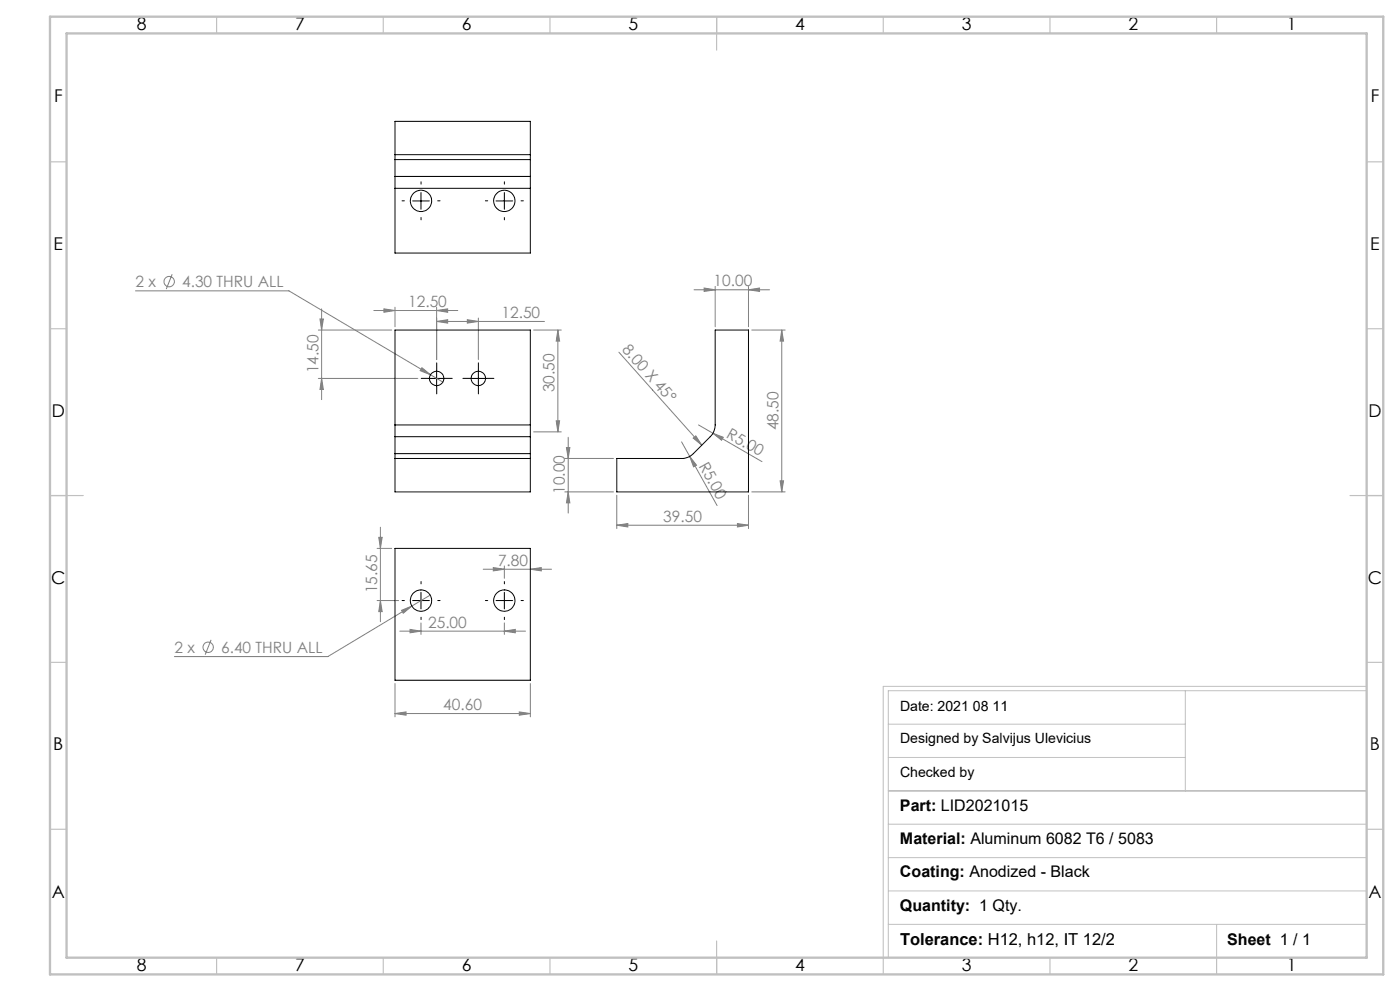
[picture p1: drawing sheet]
<svg xmlns="http://www.w3.org/2000/svg" width="420mm" height="297mm" viewBox="0 0 420 297" stroke-linecap="round" stroke-linejoin="round" font-family="sans-serif">
<g fill="none" stroke="#808080" stroke-width=".3">
<path d="M40.6 87.2h46.1l42.5 25.1M51.6 82.2l-1.7 4.4M95.5 98.9h22M96 95.6h1l-.5 3.3zM96.5 92.6v27.2M112.1 93.1h25.2M115.2 92.6l3.3 .5-3.3 .5zM118.5 92.1v5.8M131 93.1l3.3-.5v1zM131 96.3l3.3-.5v1zM131 92.1v15.7M131 96.3h32.3"/>
<path d="M140.2 95.8l3.3 .5-3.3 .5zM143.5 95.3v12.5M160.1 98.9h8.3M167.4 98.9v30.5M167.4 98.9l.5 3.3h-1zM208.2 86.9h22.7M211.2 86.3l3.4 .6-3.4 .4zM214.6 85.8v12.1M224.5 86.9l3.4-.6v1zM224.5 85.8v12.1M225.5 98.9h10M234.5 98.9l.6 3.3h-1.1z"/>
<path d="M234.5 98.9v48.5M95.5 113.4h29.8M96.5 113.4l.5 3.3h-1zM126.6 110.2l2.6 2.1-3.2-1.2zM129.2 112.3l3.7 2.2M185.7 105.5l24.8 27.9M160.1 129.4h8.3M166.9 126.1h1l-.5 3.3zM169.4 137.4h14.6M169.9 134.1h1.1l-.5 3.3zM170.5 131.1v22.7M204.5 132.4l2.4 4.4"/>
<path d="M206.9 136.8l2.1 2.6-.9 .5zM206.9 136.8l8.2 14.7M208 131.3l.7-.7 1.8 2.8zM209.5 127.3l19.1 11.1M213.9 129.9l3.1 1.2-.5 .8zM114.1 158v28.3M169.4 147.4h14.6M170.5 147.4l.5 3.3h-1.1zM185 157.4l3.3-.5v1zM185 148.4v10M185 157.4h39.5M221.2 156.9l3.3 .5-3.3 .5z"/>
<path d="M224.5 148.4v10M225.5 147.4h10M234 144.1h1.1l-.6 3.3zM113.1 164.4h4.4M113.1 180h6.5M113.6 161h1.1l-.6 3.4zM114.1 180l.6 3.3h-1.1zM129 178.4l-5.5 3.2M145 170.6h20.5M148 170.1l3.3 .5-3.3 .5zM151.3 169.6v3.7M159.1 170.6l3.3-.5v1z"/>
<path d="M63.3 191.8l-1.7 4.4M119.9 189.2h37.8M120.5 182.9l3-1.3-2.5 2.2zM123 188.6l3.3 .6-3.3 .4zM123.5 181.6l-25.1 15.2h-46.1M126.3 186.7v3.4M151.3 189.2l3.3-.6v1zM151.3 186.7v3.4M118.5 213.9l3.3-.5v.9zM118.5 204.9v9.9M118.5 213.9h40.6M155.8 213.4l3.3 .5-3.3 .4z"/>
<path d="M159.1 204.9v9.9"/>
<circle cx="50.8" cy="84.4" r="1.55"/>
<circle cx="62.4" cy="194" r="1.55"/>
</g>
<g fill="none" stroke="#000" stroke-width=".3" stroke-dasharray="15.2 1.3 1.3 1.3">
<path d="M126.3 55.2v-.7M151.3 55.2v-.7M121.3 60.2h-.7M126.3 65.2v.7M131.3 60.2h.7M146.3 60.2h-.7M151.3 65.2v.7M156.3 60.2h.7M128.5 113.4h-2.1M131 110.9v-2.2M131 115.9v2.1M133.5 113.4h2.2"/>
<path d="M141 113.4h-2.1M143.5 110.9v-2.2M143.5 115.9v2.1M146 113.4h2.2M121.3 180h-.7M126.3 175v-.7M131.3 180h.7M146.3 180h-.7M151.3 175v-.7M156.3 180h.7M126.3 185v.7M151.3 185v.7"/>
</g>
<path d="M126.3 57.7v5M151.3 57.7v5M123.8 60.2h5M148.8 60.2h5M128.5 113.4h5M131 110.9v5M141 113.4h5M143.5 110.9v5M123.8 180h5M126.3 177.5v5M148.8 180h5M151.3 177.5v5" fill="none" stroke="#000" stroke-width=".3"/>
<path d="M266.5 217h89.1M355.6 207v30M410 205.7h-145v81.5M410 207h-143.5v80M266.5 237h143.5M266.5 227h89.1M266.5 257h143.5M266.5 247h143.5M266.5 277h143.5M266.5 267h143.5M365 277v10" fill="none" stroke="#c0c0c0" stroke-width=".3"/>
<g fill="none" stroke="#c0c0c0" stroke-width=".35">
<path d="M65 5v5M115 5v5M165 5v5M215 5v10M265 5v5M315 5v5M365 5v5M15 48.5h5M410 48.5h5M15 98.5h5M410 98.5h5M15 148.5h10"/>
<path d="M405 148.5h10M15 198.5h5M410 198.5h5M15 248.5h5M410 248.5h5M65 287v5M115 287v5M165 287v5M215 282v10M265 287v5M315 287v5M365 287v5"/>
</g>
<path d="M15 5h400v287h-400zM20 10h390v277h-390z" fill="none" stroke="#c0c0c0" stroke-width=".7"/>
<g fill="#808080">
<path d="M208 131.3l.7-.7 1.8 2.8z"/>
<path d="M206.9 136.8l2.1 2.6-.9 .5z"/>
<path d="M213.9 129.9l3.1 1.2-.5 .8z"/>
<path d="M151.3 189.2l3.3-.6v1zM123 188.6l3.3 .6-3.3 .4z"/>
<path d="M126.6 110.2l-.6 .9 3.2 1.2zM115.2 92.6l3.3 .5-3.3 .5zM131 93.1l3.3-.5v1zM131 96.3l3.3-.5v1zM140.2 95.8l3.3 .5-3.3 .5zM185 157.4l3.3-.5v1zM221.2 156.9l3.3 .5-3.3 .5zM211.2 86.3l3.4 .6-3.4 .4zM224.5 86.9l3.4-.6v1zM120.5 182.9l.5 .9 2.5-2.2zM118.5 213.9l3.3-.5v.9zM155.8 213.4l3.3 .5-3.3 .4zM148 170.1l3.3 .5-3.3 .5zM159.1 170.6l3.3-.5v1z"/>
<path d="M96.5 113.4l.5 3.3h-1zM96 95.6h1l-.5 3.3zM166.9 126.1h1l-.5 3.3zM167.4 98.9l.5 3.3h-1zM234 144.1h1.1l-.6 3.3zM234.5 98.9l.6 3.3h-1.1zM170.5 147.4l.5 3.3h-1.1zM169.9 134.1h1.1l-.5 3.3z"/>
<path d="M113.6 161h1.1l-.6 3.4zM114.1 180l.6 3.3h-1.1z"/>
</g>
<g fill="none" stroke="#000" stroke-width=".3">
<path d="M118.5 46.4v1.4M118.5 52.9v3.5M118.5 46.4v-10h40.6v10M118.5 56.4v19.4h40.6v-19.4M118.5 47.8v5.1M118.5 46.4h40.6M118.5 47.8h40.6M118.5 52.9h40.6M118.5 56.4h40.6M159.1 46.4v1.4M159.1 52.9v3.5M159.1 47.8v5.1"/>
<path d="M214.6 98.9h9.9v48.5h-39.5v-10h19.5a4.8 4.8 0 0 0 3.5-1.4l5.1-5.1a5 5 0 0 0 1.5-3.6zM118.5 136v1.4M118.5 127.3v3.6M118.5 137.4h40.6M118.5 127.3v-28.4h40.6v28.4M118.5 137.4v10h40.6v-10M118.5 130.9v5.1M118.5 136h40.6M118.5 130.9h40.6M118.5 127.3h40.6M159.1 136v1.4M159.1 127.3v3.6"/>
<path d="M159.1 130.9v5.1M118.5 164.4h40.6v39.5h-40.6z"/>
<circle cx="126.3" cy="60.2" r="3.2"/>
<circle cx="151.3" cy="60.2" r="3.2"/>
<circle cx="131" cy="113.4" r="2.14"/>
<circle cx="143.5" cy="113.4" r="2.15"/>
<circle cx="126.3" cy="180" r="3.2"/>
<circle cx="151.3" cy="180" r="3.2"/>
</g>
<g font-size="5.3">
<text x="41" y="8.9">8</text>
<text x="88.5" y="8.9">7</text>
<text x="138.5" y="8.9">6</text>
<text x="188.5" y="8.9">5</text>
<text x="238.5" y="8.9">4</text>
<text x="288.5" y="8.9">3</text>
<text x="338.5" y="8.9">2</text>
<text x="386" y="8.9">1</text>
<text x="16.2" y="30.7">F</text>
<text x="411.2" y="30.7">F</text>
<text x="16.1" y="74.9">E</text>
<text x="411.1" y="74.9">E</text>
<text x="15.5" y="124.9">D</text>
<text x="410.5" y="124.9">D</text>
<text x="15.4" y="174.9">C</text>
<text x="410.4" y="174.9">C</text>
<text x="16" y="224.9">B</text>
<text x="411" y="224.9">B</text>
<text x="15.5" y="269.2">A</text>
<text x="410.5" y="269.2">A</text>
<text x="41" y="290.9">8</text>
<text x="88.5" y="290.9">7</text>
<text x="138.5" y="290.9">6</text>
<text x="188.5" y="290.9">5</text>
<text x="238.5" y="290.9">4</text>
<text x="288.5" y="290.9">3</text>
<text x="338.5" y="290.9">2</text>
<text x="386" y="290.9">1</text>
</g>
<text font-size="4.9" x="270" y="283.3">Tolerance: H12, h12, IT 12/2</text>
<g font-size="4.8">
<text x="270" y="242.9">Part: LID2021015</text>
<text x="270" y="252.9">Material: Aluminum 6082 T6 / 5083</text>
<text x="270" y="262.9">Coating: Anodized - Black</text>
<text x="270" y="272.9">Quantity: 1 Qty.</text>
<text x="368.2" y="283.3">Sheet 1 / 1</text>
</g>
<g font-size="4.7" fill="#808080">
<text x="40.6" y="86.1">2 x</text>
<text x="54.6" y="86.1">4.30 THRU ALL</text>
<text x="214.1" y="85.8">10.00</text>
<text x="122.4" y="92">12.50</text>
<text x="150.4" y="95.3">12.50</text>
<text x="186.4" y="104.9" transform="rotate(48 186.4 104.9)">8.00 X 45°</text>
<text x="95.5" y="111.9" transform="rotate(-90 95.5 111.9)">14.50</text>
<text x="166.4" y="117.5" transform="rotate(-90 166.4 117.5)">30.50</text>
<text x="217.7" y="130.9" transform="rotate(30 217.7 130.9)">R5.00</text>
<text x="233.5" y="129" transform="rotate(-90 233.5 129)">48.50</text>
<text x="209.6" y="139.5" transform="rotate(61 209.6 139.5)">R5.00</text>
<text x="169.5" y="148.1" transform="rotate(-90 169.5 148.1)">10.00</text>
<text x="199" y="156.4">39.50</text>
<text x="149.4" y="169.6">7.80</text>
<text x="113.1" y="177.8" transform="rotate(-90 113.1 177.8)">15.65</text>
<text x="128.4" y="188.1">25.00</text>
<text x="52.3" y="195.7">2 x</text>
<text x="66.3" y="195.7">6.40 THRU ALL</text>
<text x="133" y="212.8">40.60</text>
</g>
<g font-size="4.2">
<text x="270" y="213.1">Date: 2021 08 11</text>
<text x="270" y="222.7">Designed by Salvijus Ulevicius</text>
<text x="270" y="232.8">Checked by</text>
</g>
</svg>
